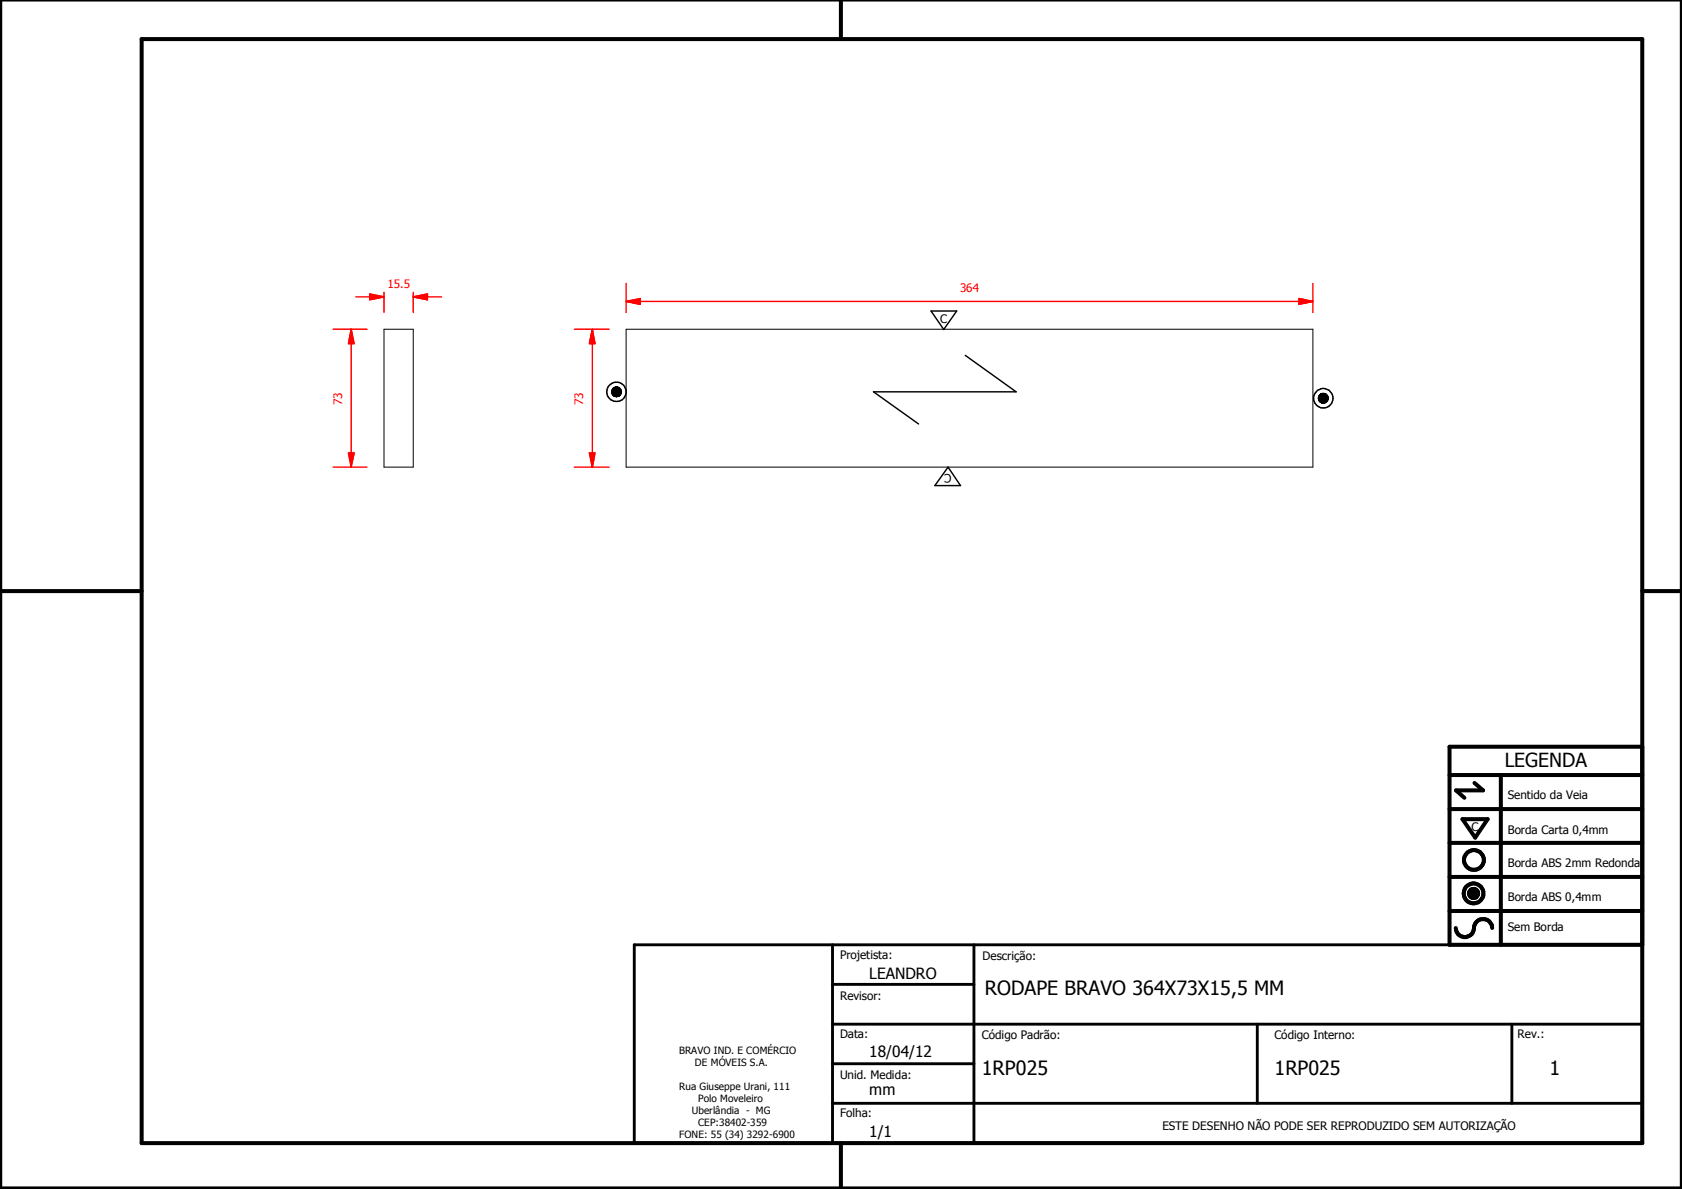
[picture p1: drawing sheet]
<svg xmlns="http://www.w3.org/2000/svg" width="297mm" height="210mm" viewBox="0 0 297 210" stroke-linecap="round" stroke-linejoin="round" font-family="sans-serif">
<g fill="none" stroke="#000" stroke-width=".18">
<path d="M67.8 58.1h5.2v24.4h-5.2zM110.6 58.1h121.3v24.4h-121.3zM108 69.1l1.7 .1zM108 69.2h1.7zM108 69.2l1.7 .1zM108 69.3h1.7zM108 69.3l1.7 .1zM108 69l1.7 .1zM108.1 69.4h1.6zM108.1 69.4l1.5 .1zM108.1 68.9l1.6 .1h-1.7zM108.1 68.9l1.6 .1z"/>
<path d="M108.1 69.5h1.5zM108.1 69.5l1.5 .1zM108.1 68.8l1.6 .1h-1.6zM108.1 68.8l1.6 .1zM108.2 69.6h1.4zM108.2 69.6l1.4 .1zM108.2 69.7h1.4zM108.2 69.7h1.3zM108.2 68.7l1.4 .1h-1.5zM108.2 68.7l1.4 .1zM108.2 68.7h1.4zM108.2 69.7l1.2 .1z"/>
<path d="M108.2 68.6l1.4 .1zM108.3 69.8h1.1zM108.3 68.5l1.2 .1h-1.3zM108.3 68.5l1.2 .1zM108.3 68.5h1.1zM108.4 69.8h1zM108.4 69.8l.9 .1zM108.4 68.5h1zM108.5 69.9h.8zM108.5 69.9h.7zM108.5 68.5h.9zM108.5 68.5h.8z"/>
<path d="M108.5 69.9l.6 .1zM108.5 68.4l.8 .1zM108.5 68.4h.7zM108.6 70h.5zM108.6 70h.4zM108.6 68.4h.6zM108.6 68.4h.5zM108.7 70h.3zM108.7 68.3l.4 .1zM108.7 68.3h.3zM108.8 70h.2zM108.8 68.3h.2z"/>
<path d="M232.8 70.2l1.7 .1zM232.8 70.3l1.7 .1zM232.8 70.4l1.7 .1zM232.9 70.5h1.6zM232.9 70.5l1.6 .1zM232.9 70.6l1.6 .1zM232.9 70.1l1.6 .1h-1.7zM232.9 70.1h1.6v.1zM232.9 70.1h1.6zM232.9 70.7h1.6zM232.9 70.7h1.5zM232.9 69.9l1.6 .2h-1.6z"/>
<path d="M232.9 69.9h1.6v.2zM233 70.7h1.4zM233 70.7l1.4 .1zM233 69.8l1.5 .1h-1.6zM233 69.8l1.5 .1zM233 70.8h1.4zM233 70.8l1.3 .1zM233 69.8h1.4zM233.1 70.9h1.2zM233.1 70.9l1.2 .1zM233.1 69.7l1.3 .1h-1.4zM233.1 69.7l1.3 .1z"/>
<path d="M233.1 71h1.2zM233.1 71h1.1zM233.1 69.7h1.2zM233.2 71h1zM233.2 71h.9zM233.2 69.6l1.1 .1h-1.2zM233.2 69.6l1.1 .1zM233.3 71h.8zM233.3 71l.7 .1zM233.3 69.6h.9zM233.3 69.6h.8zM233.3 71.1h.7z"/>
<path d="M233.4 71.1h.6zM233.4 71.1h.4zM233.4 69.5l.6 .1h-.7zM233.4 69.5l.6 .1zM233.4 69.5h.6zM233.5 71.1h.3zM233.5 69.5h.5zM233.5 69.5h.3zM233.6 71.1h.2zM233.6 69.5h.2zM259.4 157.6l1.6 .1zM259.4 157.7l1.6 .1z"/>
<path d="M259.4 157.8l1.6 .1zM259.4 157.9h1.6v.1zM259.4 157.9l1.6 .1h-1.5zM259.4 157.6h1.6zM259.5 158h1.5zM259.5 158l1.4 .1zM259.5 157.5l1.5 .1h-1.6zM259.5 157.5l1.5 .1zM259.5 158.1h1.4zM259.5 157.4l1.5 .1h-1.5zM259.5 157.4l1.5 .1zM259.5 158.1l1.4 .1z"/>
<path d="M259.5 157.3l1.4 .1h-1.4zM259.5 157.3l1.4 .1zM259.6 158.2h1.3zM259.6 158.2h1.2zM259.6 157.2l1.3 .1h-1.4zM259.6 157.2l1.3 .1zM259.6 158.2l1.2 .1zM259.6 157.2h1.3zM259.7 158.3h1.1zM259.7 158.3l1 .1zM259.7 157.1l1.1 .1h-1.2zM259.7 157.1l1.1 .1z"/>
<path d="M259.7 157.1h1.1zM259.8 158.4h.9zM259.8 158.4h.8zM259.8 157.1h1zM259.8 157.1h.9zM259.8 158.4l.8 .1zM259.8 157l.9 .1zM259.8 157h.8zM259.9 158.5h.7zM259.9 158.5h.6zM259.9 157h.7zM260 158.5h.5z"/>
<path d="M260 158.5h.4zM260 157h.6zM260.1 158.5h.3zM260.1 158.5h.2zM260.1 156.9l.4 .1zM260.1 156.9h.3zM260.1 156.9h.2z"/>
</g>
<g fill="#000">
<path d="M108 69l1.7 .1zM108.1 68.9l1.6 .1h-1.7zM108.1 68.9l1.6 .1zM108.1 68.8l1.6 .1h-1.6zM108.1 68.8l1.6 .1zM108.2 68.7l1.4 .1h-1.5zM108.2 68.7l1.4 .1zM108.2 68.7h1.4zM108.2 68.6l1.4 .1zM108.3 68.5l1.2 .1h-1.3zM108.3 68.5l1.2 .1zM108.3 68.5h1.1z"/>
<path d="M108.4 68.5h1zM108.5 68.5h.9zM108.5 68.5h.8zM108.5 68.4l.8 .1zM108.5 68.4h.7zM108.6 68.4h.6zM108.6 68.4h.5zM108.7 68.3l.4 .1zM108.7 68.3h.3zM108.8 68.3h.2zM108.7 70h.3zM108.8 70h.2z"/>
<path d="M108.6 70h.4zM108.5 69.9l.6 .1zM108.6 70h.5zM108.5 69.9h.7zM108.4 69.8l.9 .1zM108.5 69.9h.8zM108.3 69.8h1.1zM108.4 69.8h1zM108.2 69.7l1.2 .1zM108.2 69.7h1.3zM108.2 69.6l1.4 .1zM108.2 69.7h1.4z"/>
<path d="M108.1 69.5l1.5 .1zM108.2 69.6h1.4zM108.1 69.4l1.5 .1zM108.1 69.5h1.5zM108 69.1l1.7 .1zM108 69.2l1.7 .1zM108 69.3h1.7zM108 69.3l1.7 .1zM108.1 69.4h1.6zM108 69.2h1.7zM232.9 70.1l1.6 .1h-1.7zM232.9 70.1h1.6v.1z"/>
<path d="M232.9 70.1h1.6zM232.9 69.9l1.6 .2h-1.6zM232.9 69.9h1.6v.2zM233 69.8l1.5 .1h-1.6zM233 69.8l1.5 .1zM233 69.8h1.4zM233.1 69.7l1.3 .1h-1.4zM233.1 69.7l1.3 .1zM233.1 69.7h1.2zM233.2 69.6l1.1 .1h-1.2zM233.2 69.6l1.1 .1zM233.3 69.6h.9z"/>
<path d="M233.3 69.6h.8zM233.4 69.5l.6 .1h-.7zM233.4 69.5l.6 .1zM233.4 69.5h.6zM233.5 69.5h.5zM233.5 69.5h.3zM233.6 69.5h.2zM233.5 71.1h.3zM233.6 71.1h.2zM233.4 71.1h.4zM233.3 71.1h.7zM233.4 71.1h.6z"/>
<path d="M233.3 71l.7 .1zM233.2 71h.9zM233.3 71h.8zM233.1 71h1.1zM233.2 71h1zM233.1 70.9l1.2 .1zM233.1 71h1.2zM233 70.8l1.3 .1zM233.1 70.9h1.2zM233 70.7l1.4 .1zM233 70.8h1.4zM232.9 70.7h1.5z"/>
<path d="M233 70.7h1.4zM232.9 70.5l1.6 .1zM232.9 70.6l1.6 .1zM232.9 70.7h1.6zM232.8 70.2l1.7 .1zM232.8 70.3l1.7 .1zM232.8 70.4l1.7 .1zM232.9 70.5h1.6zM259.4 157.6h1.6zM259.5 157.5l1.5 .1h-1.6zM259.5 157.5l1.5 .1zM259.5 157.4l1.5 .1h-1.5z"/>
<path d="M259.5 157.4l1.5 .1zM259.5 157.3l1.4 .1h-1.4zM259.5 157.3l1.4 .1zM259.6 157.2l1.3 .1h-1.4zM259.6 157.2l1.3 .1zM259.6 157.2h1.3zM259.7 157.1l1.1 .1h-1.2zM259.7 157.1l1.1 .1zM259.7 157.1h1.1zM259.8 157.1h1zM259.8 157.1h.9zM259.8 157l.9 .1z"/>
<path d="M259.8 157h.8zM259.9 157h.7zM260 157h.6zM260.1 156.9l.4 .1zM260.1 156.9h.3zM260.1 156.9h.2zM260.1 158.5h.2zM260 158.5h.4zM260.1 158.5h.3zM259.9 158.5h.6zM260 158.5h.5zM259.8 158.4l.8 .1z"/>
<path d="M259.9 158.5h.7zM259.8 158.4h.8zM259.7 158.3l1 .1zM259.8 158.4h.9zM259.6 158.2l1.2 .1zM259.7 158.3h1.1zM259.6 158.2h1.2zM259.5 158.1l1.4 .1zM259.6 158.2h1.3zM259.5 158l1.4 .1zM259.5 158.1h1.4zM259.4 157.9l1.6 .1h-1.5z"/>
<path d="M259.5 158h1.5zM259.4 157.6l1.6 .1zM259.4 157.7l1.6 .1zM259.4 157.8l1.6 .1zM259.4 157.9h1.6v.1z"/>
</g>
<g fill="none" stroke="#000" stroke-width=".71">
<path d="M148.5 0v6.9M297 -.1v209.9h-297v-209.9M25 6.9h265v194.9h-265zM0 104.4h25M290 104.4h7M256 136.8h34M260.4 138.2l1.5 1.3h-4.8l1.5 1.3M265 136.8v30M290 131.8h-34v35h34M256 154.8h34M256 148.8h34M256 142.8h34"/>
<path d="M258.3 144.6h4.4l-2.2 3.3zM256 160.8h34M257.1 163.8a1.62 1.62 0 0 0 1.8 1.6 1.62 1.62 0 0 0 1.4-1.9 1.63 1.63 0 0 1 1.7-1.2 1.63 1.63 0 0 1 1.5 1.5M148.5 201.8v8"/>
<circle cx="260.2" cy="157.7" r="1.76"/>
<circle cx="260.2" cy="157.7" r=".82"/>
<circle cx="260.3" cy="151.8" r="1.76"/>
</g>
<path d="M112 166.8h178v35h-178zM147 173.8h25M147 166.8v35M172 166.8v35M147 194.8h143M147 180.8h143M147 187.8h25M222 180.8v14M267 180.8v14" fill="none" stroke="#000" stroke-width=".51"/>
<g fill="none" stroke="#000" stroke-width=".25">
<path d="M164.4 54.9h4.5l-2.2 3.3zM167.4 82.5l2.2 3.2h-4.5z"/>
<circle cx="108.9" cy="69.2" r=".84"/>
<circle cx="108.9" cy="69.2" r="1.71"/>
<circle cx="233.7" cy="70.3" r="1.72"/>
<circle cx="233.7" cy="70.3" r=".86"/>
</g>
<path d="M110.6 53.2h2.5" fill="none" stroke="#f00" stroke-width=".25"/>
<path d="M110.6 53.2l2.5-.5v1z" fill="#f00"/>
<path d="M110.6 53.2l2.5-.5v1zM229.4 53.2h2.5" fill="none" stroke="#f00" stroke-width=".25"/>
<path d="M229.4 52.7l2.5 .5-2.5 .5z" fill="#f00"/>
<path d="M110.6 50v5.2M113.1 53.2h116.3M229.4 52.7l2.5 .5-2.5 .5zM231.9 50v5.2M104.6 80v2.5" fill="none" stroke="#f00" stroke-width=".25"/>
<path d="M104.1 80h1l-.5 2.5z" fill="#f00"/>
<path d="M104.6 58.1v2.6M104.1 80h1l-.5 2.5z" fill="none" stroke="#f00" stroke-width=".25"/>
<path d="M104.6 58.1l.5 2.6h-1z" fill="#f00"/>
<path d="M65.3 52.4h2.5M101.4 58.1h6.2M104.6 58.1l.5 2.6h-1zM104.6 60.7v19.3M101.4 82.5h6.2" fill="none" stroke="#f00" stroke-width=".25"/>
<path d="M65.3 51.9l2.5 .5-2.5 .5z" fill="#f00"/>
<path d="M65.3 51.9l2.5 .5-2.5 .5zM73 52.4h2.5" fill="none" stroke="#f00" stroke-width=".25"/>
<path d="M73 52.4l2.5-.5v1z" fill="#f00"/>
<path d="M62.8 52.4h2.5M67.8 51.6v3.6M73 52.4l2.5-.5v1zM73 51.6v3.6M75.5 52.4h2.5M62 80v2.5" fill="none" stroke="#f00" stroke-width=".25"/>
<path d="M61.5 80h1l-.5 2.5z" fill="#f00"/>
<path d="M62 58.1v2.6M61.5 80h1l-.5 2.5z" fill="none" stroke="#f00" stroke-width=".25"/>
<path d="M62 58.1l.5 2.6h-1z" fill="#f00"/>
<path d="M58.8 58.1h6M62 58.1l.5 2.6h-1zM62 60.7v19.3M58.8 82.5h6" fill="none" stroke="#f00" stroke-width=".25"/>
<path d="M170.5 62.7l8.9 6.5h-25.1l7.9 5.6" fill="none" stroke="#000" stroke-width=".25"/>
<g font-size="3.5">
<text x="173.9" y="175.7">RODAPE BRAVO 364X73X15,5 MM</text>
<text x="173.4" y="189.7">1RP025</text>
<text x="225.1" y="189.7">1RP025</text>
<text x="273.6" y="189.7">1</text>
</g>
<text font-size="3.4" x="265.7" y="135.4">LEGENDA</text>
<g font-size="2.7">
<text x="153.5" y="172.8">LEANDRO</text>
<text x="153.5" y="186.6">18/04/12</text>
<text x="153.5" y="193.4">mm</text>
<text x="153.5" y="200.8">1/1</text>
</g>
<g font-size="2.1" fill="#f00">
<text x="68.4" y="50.8">15.5</text>
<text x="169.5" y="51.6">364</text>
<text x="60.4" y="71.5" transform="rotate(-90 60.4 71.5)">73</text>
<text x="103" y="71.5" transform="rotate(-90 103 71.5)">73</text>
</g>
<g font-size="2.1">
<text x="166" y="57">C</text>
<text x="168.1" y="83.7" transform="rotate(180 168.1 83.7)">C</text>
<text x="266.3" y="141.1">Sentido da Veia</text>
<text x="259.8" y="146.7">C</text>
<text x="266.3" y="147.2">Borda Carta 0,4mm</text>
<text x="266.3" y="153.1">Borda ABS 2mm Redonda</text>
<text x="266.3" y="159">Borda ABS 0,4mm</text>
<text x="266.3" y="164.4">Sem Borda</text>
<text x="148.4" y="169.3">Projetista:</text>
<text x="173.5" y="169.5">Descrição:</text>
<text x="148.4" y="176.6">Revisor:</text>
<text x="148.4" y="183.2">Data:</text>
<text x="173.4" y="183.3">Código Padrão:</text>
<text x="225.1" y="183.3">Código Interno:</text>
<text x="268" y="183.2">Rev.:</text>
<text x="148.4" y="190.5">Unid. Medida:</text>
<text x="148.4" y="197.2">Folha:</text>
<text x="205.3" y="199.5">ESTE DESENHO NÃO PODE SER REPRODUZIDO SEM AUTORIZAÇÃO</text>
</g>
<g font-size="1.8">
<text x="119.9" y="186">BRAVO IND. E COMÉRCIO</text>
<text x="122.7" y="188.1">DE MÓVEIS S.A.</text>
<text x="119.9" y="192.4">Rua Giuseppe Urani, 111</text>
<text x="122.2" y="196.7">Uberlândia - MG</text>
<text x="123.3" y="194.6">Polo Moveleiro</text>
<text x="119.9" y="201">FONE: 55 (34) 3292-6900</text>
<text x="123.3" y="198.8">CEP:38402-359</text>
</g>
</svg>
